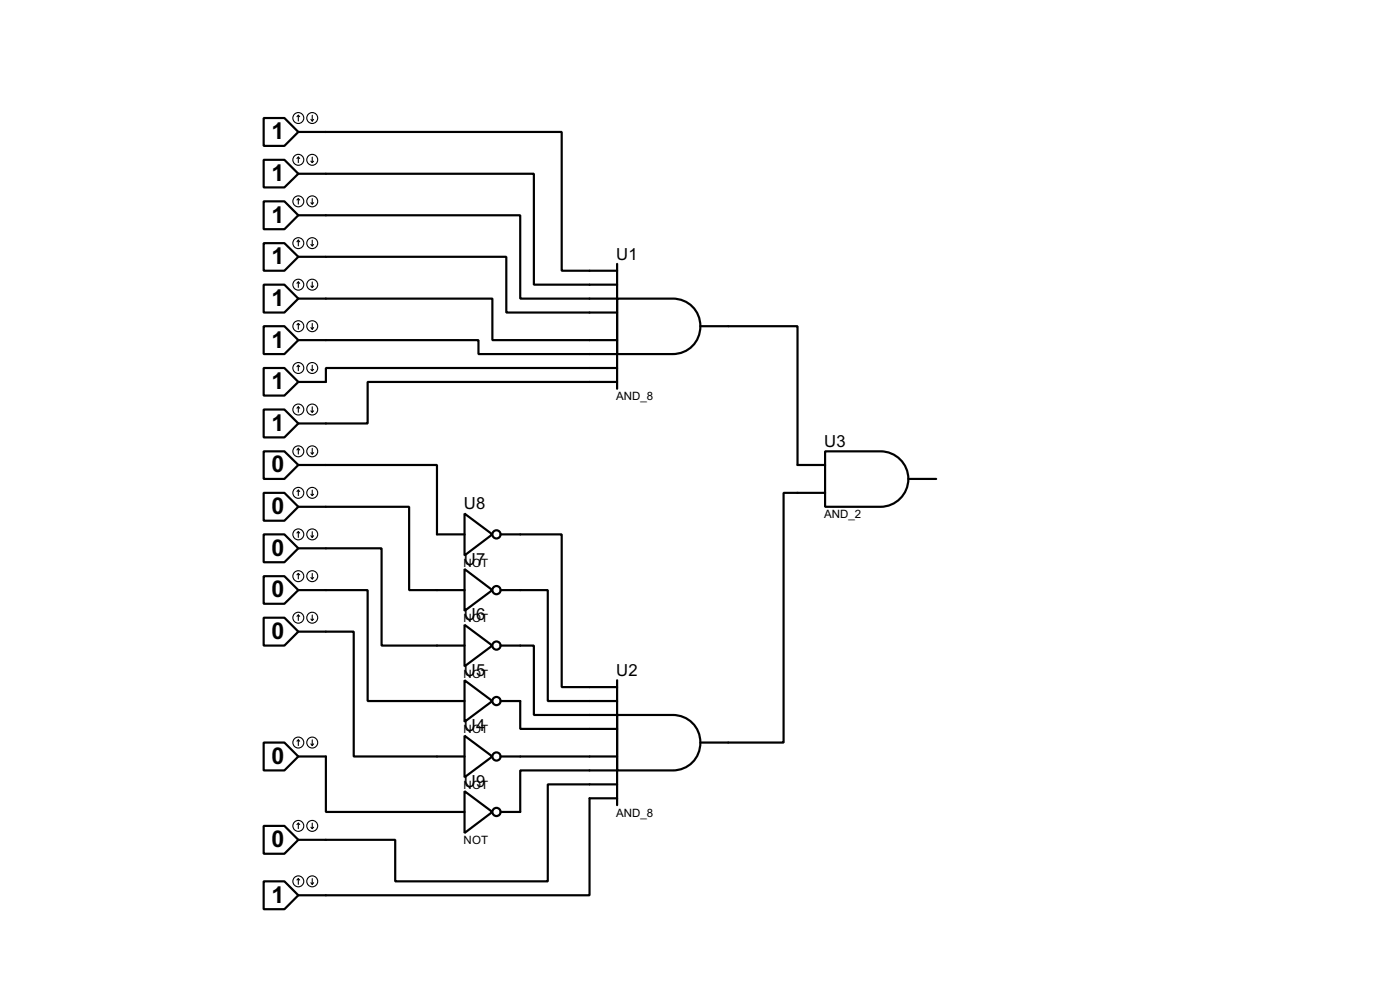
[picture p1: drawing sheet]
<svg xmlns="http://www.w3.org/2000/svg" width="256mm" height="180mm" viewBox="0 0 256 180" stroke-linecap="round" stroke-linejoin="round" font-family="sans-serif">
<g fill="none" stroke="#000" stroke-width=".4">
<path d="M48.3 36.9h3.8l2.6 2.5-2.6 2.6h-3.8zM48.3 29.3h3.8l2.6 2.5-2.6 2.5h-3.8zM48.3 21.6h3.8l2.6 2.6-2.6 2.5h-3.8zM54.7 24.2h48.2v25.4h10.2M54.7 31.8h43.1v20.3h15.3M54.7 39.4h40.6v15.3h17.8M48.3 44.5h3.8l2.6 2.5-2.6 2.6h-3.8zM48.3 52.1h3.8l2.6 2.6-2.6 2.5h-3.8zM48.3 59.7h3.8l2.6 2.6-2.6 2.5h-3.8zM54.7 47h38.1v10.2h20.3M54.7 54.7h35.5v7.6h22.9M113.1 54.7h10.1a5.1 5.1 0 0 1 5.1 5 5.1 5.1 0 0 1-5.1 5.1h-10.1z"/>
<path d="M113.1 48.3v22.9M128.3 59.7h17.8v25.4h5.1M48.3 67.4h3.8l2.6 2.5-2.6 2.5h-3.8zM48.3 75h3.8l2.6 2.5-2.6 2.6h-3.8zM54.7 62.3h33v2.5h25.4M113.1 67.4h-53.4v2.5h-5M113.1 69.9h-45.7v7.6h-12.7M48.3 82.6h3.8l2.6 2.5-2.6 2.6h-3.8zM48.3 90.2h3.8l2.6 2.6-2.6 2.5h-3.8zM48.3 97.8h3.8l2.6 2.6-2.6 2.5h-3.8zM54.7 85.1h25.4v12.7h5M54.7 92.8h20.3v15.2h10.1"/>
<path d="M85.1 94l5.1 3.8-5.1 3.9zM91.7 97.8h11.2v28h10.2M151.2 82.6h10.1a5.1 5.1 0 0 1 5.1 5.1 5.1 5.1 0 0 1-5.1 5.1h-10.1zM151.2 90.2h-7.6v45.7h-15.3M166.4 87.7h5.1M48.3 105.5h3.8l2.6 2.5-2.6 2.5h-3.8zM48.3 113.1h3.8l2.6 2.5-2.6 2.6h-3.8zM54.7 100.4h15.2v17.8h15.2M54.7 108h12.7v20.3h17.7M54.7 115.6h10.1v22.9h20.3M85.1 114.4l5.1 3.8-5.1 3.8zM85.1 104.2l5.1 3.8-5.1 3.8z"/>
<path d="M91.7 108h8.7v20.3h12.7M91.7 118.2h6.1v12.7h15.3M48.3 135.9h3.8l2.6 2.6-2.6 2.5h-3.8zM54.7 138.5h5v10.1h25.4M85.1 134.7l5.1 3.8-5.1 3.8zM85.1 124.5l5.1 3.8-5.1 3.8zM91.7 128.3h3.6v5.1h17.8M91.7 138.5h21.4M113.1 130.9h10.1a5.1 5.1 0 0 1 5.1 5 5.1 5.1 0 0 1-5.1 5.1h-10.1zM113.1 124.5v22.9M48.3 151.2h3.8l2.6 2.5-2.6 2.6h-3.8zM85.1 144.8l5.1 3.8-5.1 3.9z"/>
<path d="M113.1 141h-17.8v7.6h-3.6M113.1 143.6h-12.7v17.7h-28v-7.6h-17.7M113.1 146.1h-5.1v17.8h-53.3M48.3 161.3h3.8l2.6 2.6-2.6 2.5h-3.8z"/>
<circle cx="90.9" cy="97.8" r=".75"/>
<circle cx="90.9" cy="118.2" r=".75"/>
<circle cx="90.9" cy="108" r=".75"/>
<circle cx="90.9" cy="138.5" r=".75"/>
<circle cx="90.9" cy="128.3" r=".75"/>
<circle cx="90.9" cy="148.6" r=".75"/>
</g>
<g fill="none" stroke="#000" stroke-width=".2">
<path d="M54.7 36.4l-.3 .2M54.7 36.4l.2 .2M54.7 21.1v1.1M54.7 28.8v1M54.7 36.4v1M54.7 28.8l-.3 .2M54.7 28.8l.2 .2M54.7 21.1l-.3 .3M54.7 21.1l.2 .3M57 37.1l.2 .3M57 29.5l.2 .3M57 21.9l.2 .3"/>
<path d="M57.2 21.1v1.1M57.2 28.8v1M57.2 36.4v1M57.5 37.1l-.3 .3M57.5 29.5l-.3 .3M57.5 21.9l-.3 .3M54.7 44v1M54.7 51.6v1M54.7 59.2v1.1M54.7 44l-.3 .3M54.7 44l.2 .3M54.7 51.6l-.3 .3"/>
<path d="M54.7 51.6l.2 .3M54.7 59.2l-.3 .3M54.7 59.2l.2 .3M57 44.8l.2 .2M57 52.4l.2 .2M57 60l.2 .3M57.2 44v1M57.2 51.6v1M57.2 59.2v1.1M57.5 44.8l-.3 .2M57.5 52.4l-.3 .2M57.5 60l-.3 .3"/>
<path d="M54.7 66.9v1M54.7 74.5v1M54.7 66.9l-.3 .2M54.7 66.9l.2 .2M54.7 74.5l-.3 .2M54.7 74.5l.2 .2M57 67.6l.2 .3M57 75.2l.2 .3M57.2 66.9v1M57.2 74.5v1M57.5 67.6l-.3 .3M57.5 75.2l-.3 .3"/>
<path d="M54.7 82.1v1M54.7 89.7v1M54.7 97.3v1.1M54.7 82.1l-.3 .3M54.7 82.1l.2 .3M54.7 89.7l-.3 .3M54.7 89.7l.2 .3M54.7 97.3l-.3 .3M54.7 97.3l.2 .3M57 82.9l.2 .2M57 90.5l.2 .2M57 98.1l.2 .3"/>
<path d="M57.2 82.1v1M57.2 89.7v1M57.2 97.3v1.1M57.5 82.9l-.3 .2M57.5 90.5l-.3 .2M57.5 98.1l-.3 .3M54.7 105v1M54.7 112.6v1M54.7 105l-.3 .2M54.7 105l.2 .2M54.7 112.6l-.3 .2M54.7 112.6l.2 .2"/>
<path d="M57 105.7l.2 .3M57 113.3l.2 .3M57.2 105v1M57.2 112.6v1M57.5 105.7l-.3 .3M57.5 113.3l-.3 .3M54.7 135.4v1.1M54.7 135.4l-.3 .3M54.7 135.4l.2 .3M57 136.2l.2 .3M57.2 135.4v1.1M57.5 136.2l-.3 .3"/>
<path d="M54.7 150.7v1M54.7 150.7l-.3 .2M54.7 150.7l.2 .2M57 151.4l.2 .3M57.2 150.7v1M57.5 151.4l-.3 .3M54.7 160.8v1.1M54.7 160.8l-.3 .3M54.7 160.8l.2 .3M57 161.6l.2 .3M57.2 160.8v1.1M57.5 161.6l-.3 .3"/>
<circle cx="54.6" cy="29.3" r="1"/>
<circle cx="54.6" cy="36.9" r="1"/>
<circle cx="54.6" cy="21.6" r="1"/>
<circle cx="57.2" cy="36.9" r="1"/>
<circle cx="57.2" cy="29.3" r="1"/>
<circle cx="57.2" cy="21.6" r="1"/>
<circle cx="54.6" cy="44.5" r="1"/>
<circle cx="54.6" cy="59.7" r="1"/>
<circle cx="54.6" cy="52.1" r="1"/>
<circle cx="57.2" cy="44.5" r="1"/>
<circle cx="57.2" cy="59.7" r="1"/>
<circle cx="57.2" cy="52.1" r="1"/>
<circle cx="54.6" cy="67.4" r="1"/>
<circle cx="54.6" cy="75" r="1"/>
<circle cx="57.2" cy="75" r="1"/>
<circle cx="57.2" cy="67.4" r="1"/>
<circle cx="54.6" cy="90.2" r="1"/>
<circle cx="54.6" cy="97.8" r="1"/>
<circle cx="54.6" cy="82.6" r="1"/>
<circle cx="57.2" cy="82.6" r="1"/>
<circle cx="57.2" cy="97.8" r="1"/>
<circle cx="57.2" cy="90.2" r="1"/>
<circle cx="54.6" cy="105.5" r="1"/>
<circle cx="54.6" cy="113.1" r="1"/>
<circle cx="57.2" cy="105.5" r="1"/>
<circle cx="57.2" cy="113.1" r="1"/>
<circle cx="54.6" cy="135.9" r="1"/>
<circle cx="57.2" cy="135.9" r="1"/>
<circle cx="54.6" cy="151.2" r="1"/>
<circle cx="57.2" cy="151.2" r="1"/>
<circle cx="54.6" cy="161.3" r="1"/>
<circle cx="57.2" cy="161.3" r="1"/>
</g>
<g font-size="4.8">
<text x="49.8" y="25.5">1</text>
<text x="49.8" y="33.2">1</text>
<text x="49.8" y="40.7">1</text>
<text x="49.8" y="48.3">1</text>
<text x="49.8" y="56">1</text>
<text x="49.8" y="63.6">1</text>
<text x="49.8" y="71.3">1</text>
<text x="49.8" y="78.9">1</text>
<text x="49.8" y="86.4">0</text>
<text x="49.8" y="94.1">0</text>
<text x="49.8" y="101.7">0</text>
<text x="49.8" y="109.4">0</text>
<text x="49.8" y="117">0</text>
<text x="49.8" y="139.8">0</text>
<text x="49.8" y="155.1">0</text>
<text x="49.8" y="165.2">1</text>
</g>
<g font-size="3.4">
<text x="112.9" y="47.5">U1</text>
<text x="151" y="81.8">U3</text>
<text x="85" y="93.2">U8</text>
<text x="85" y="103.4">U7</text>
<text x="85" y="113.6">U6</text>
<text x="85" y="123.7">U5</text>
<text x="112.9" y="123.7">U2</text>
<text x="85" y="133.9">U4</text>
<text x="85" y="144">U9</text>
</g>
<g font-size="2.4">
<text x="112.9" y="73.3">AND_8</text>
<text x="151" y="94.9">AND_2</text>
<text x="84.9" y="103.8">NOT</text>
<text x="84.9" y="113.9">NOT</text>
<text x="84.9" y="124.1">NOT</text>
<text x="84.9" y="134.2">NOT</text>
<text x="84.9" y="144.4">NOT</text>
<text x="112.9" y="149.5">AND_8</text>
<text x="84.9" y="154.6">NOT</text>
</g>
</svg>
